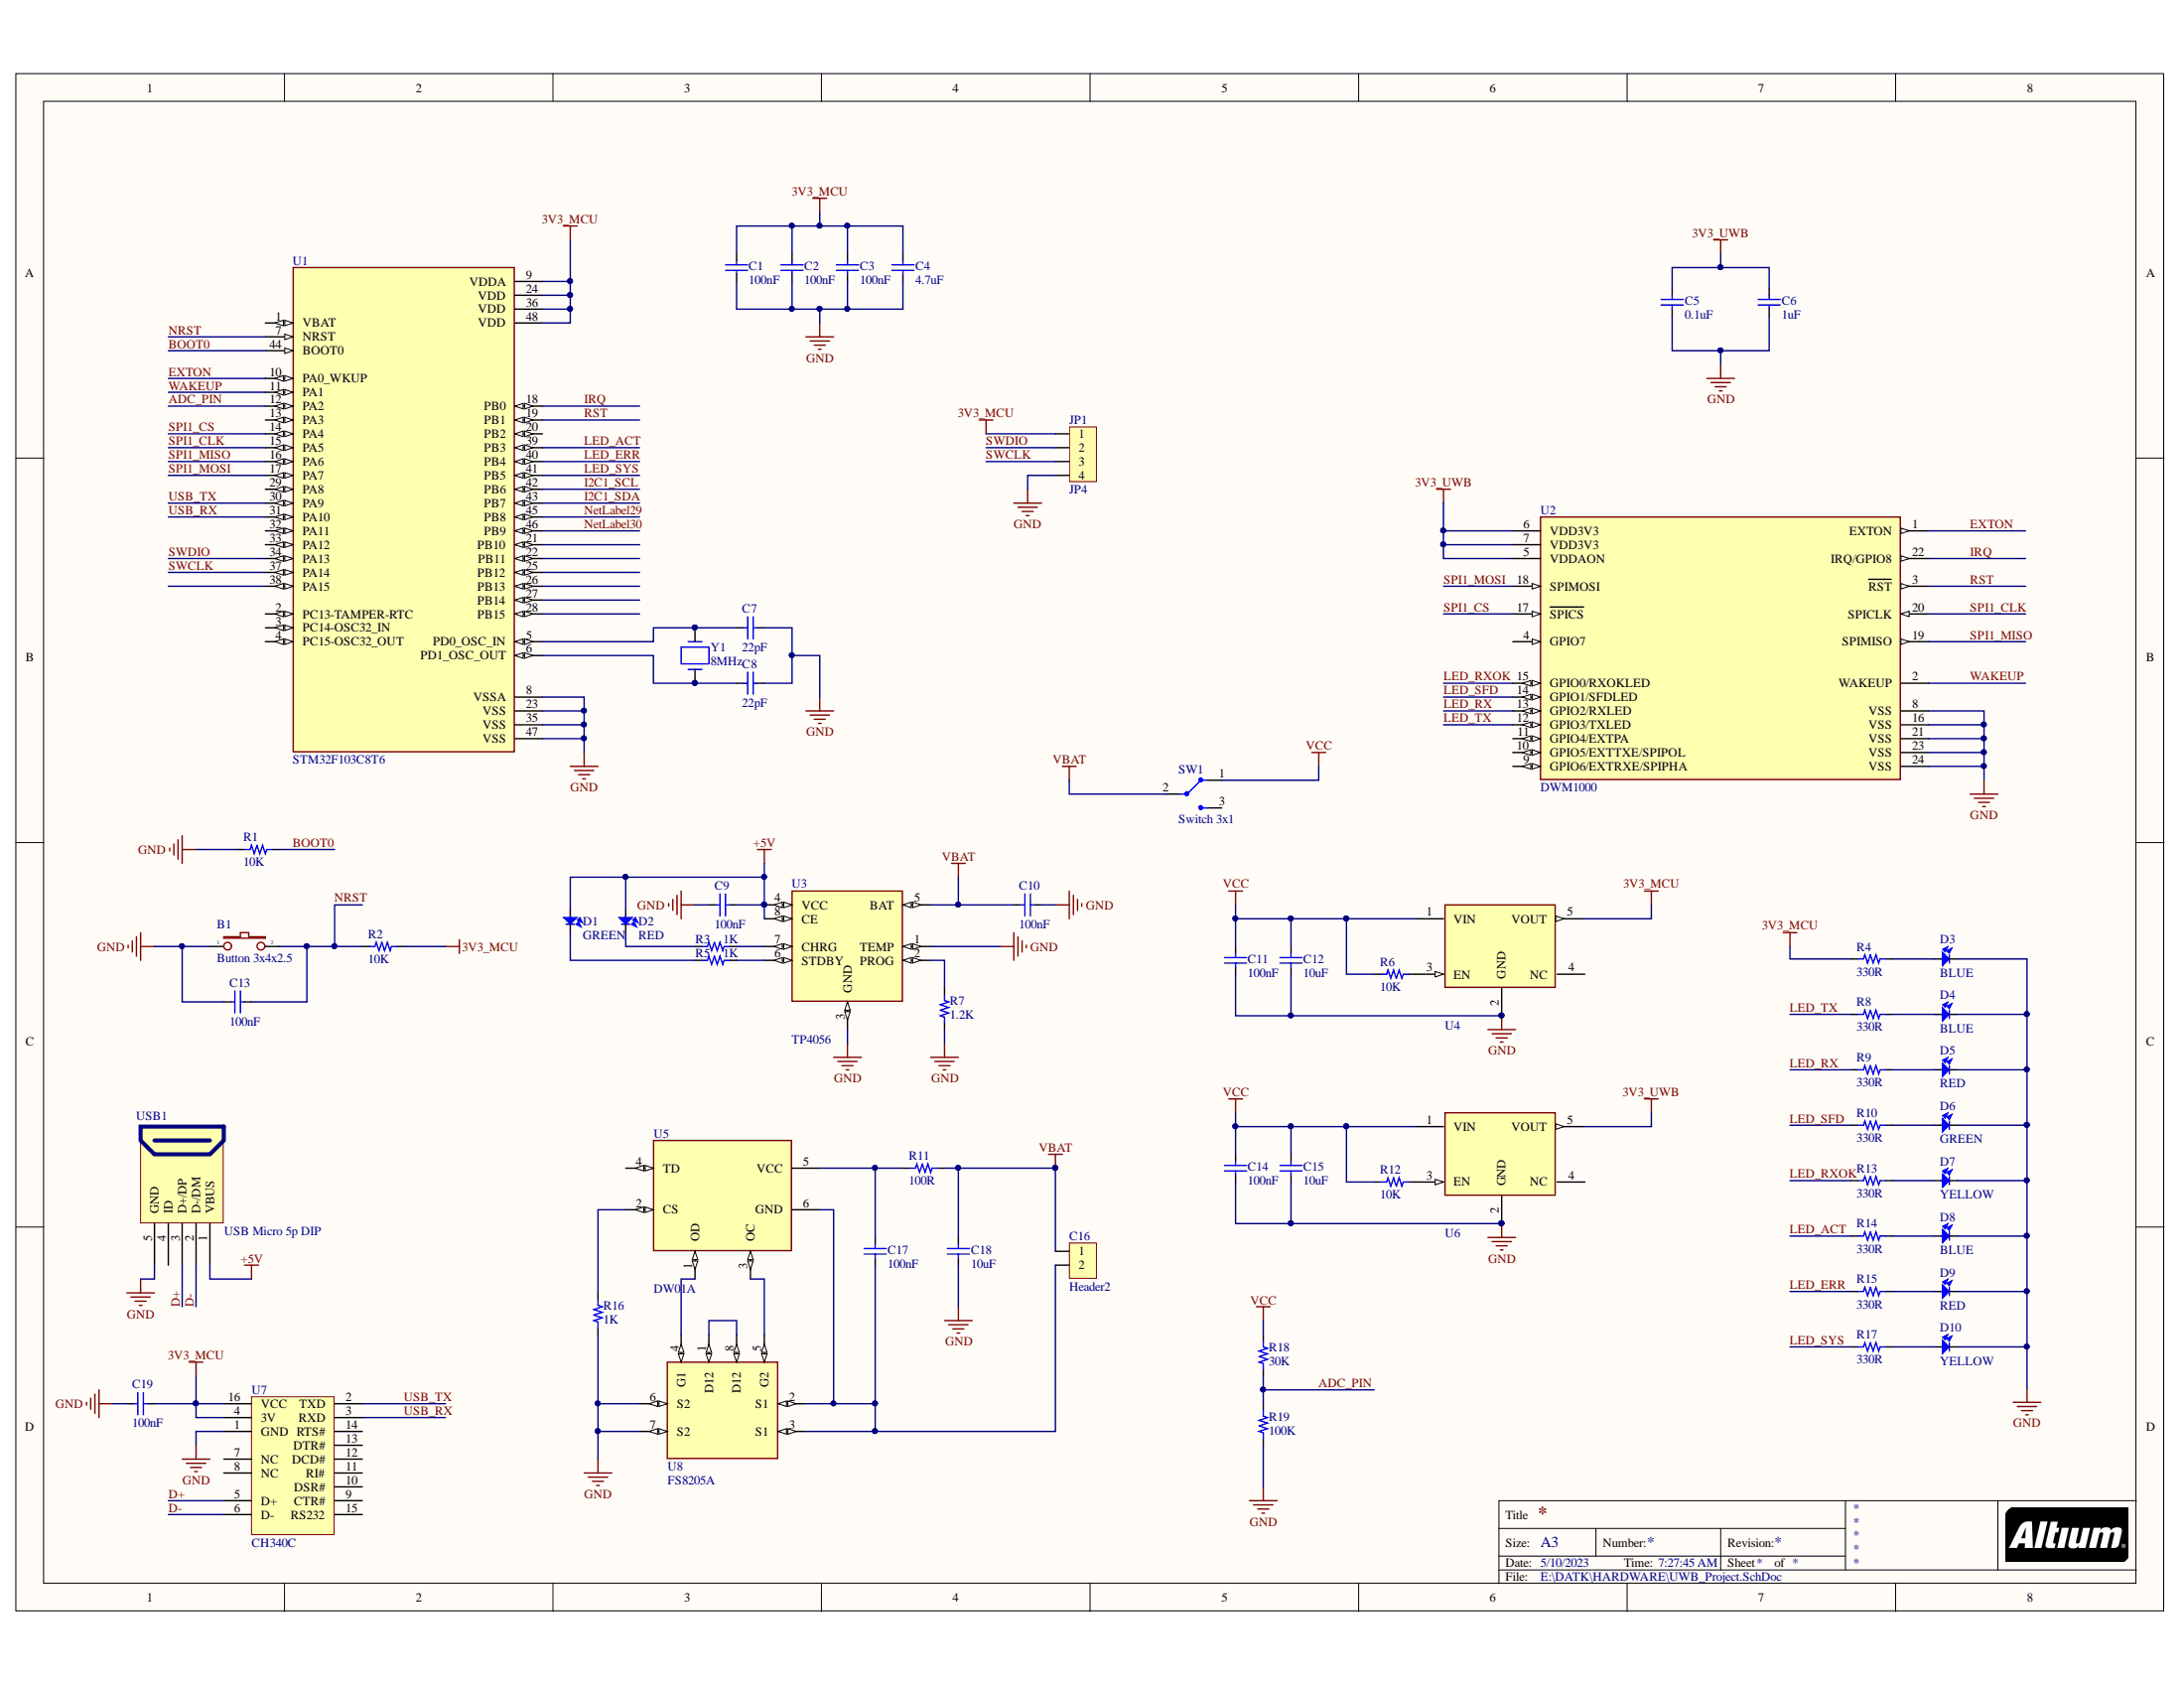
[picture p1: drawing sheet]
# Altium project UWB_Project.PrjPCB
1 sheet, 61 parts. Net scope: global (net labels, ports and power ports of the same name join across sheets).
Board file: UWB_PCB.PcbDoc

## Sheet UWB_Project.SchDoc
size A3

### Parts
B1  Button 3x4x2.5  [Button 3x4x2.5]
C1  100nF  [CAP_0805]
C2  100nF  [CAP_0805]
C3  100nF  [CAP_0805]
C4  4.7uF  [CAP_0805]
C5  0.1uF  [CAP_0805]
C6  1uF  [CAP_0805]
C7  22pF  [CAP_0805]
C8  22pF  [CAP_0805]
C9  100nF  [CAP_0805]
C10  100nF  [CAP_0805]
C11  100nF  [CAP_0805]
C12  10uF  [CAP_0805]
C13  100nF  [CAP_0805]
C14  100nF  [CAP_0805]
C15  10uF  [CAP_0805]
C16  Header2  [HEAD2P-1.25]
C17  100nF  [CAP_0805]
C18  10uF  [CAP_0805]
C19  100nF  [CAP_0805]
D1  GREEN  [LED-0805-Green]
D2  RED  [LED-0805-Red]
D3  BLUE  [LED-0805-Blue]
D4  BLUE  [LED-0805-Red]
D5  RED  [LED-0805-Green]
D6  GREEN  [LED-0805-Yellow]
D7  YELLOW  [LED-0805-Yellow]
D8  BLUE  [LED-0805-Yellow]
D9  RED  [LED-0805-Yellow]
D10  YELLOW  [LED-0805-Yellow]
JP1  JP4  [HEADER4P-1.25]
R1  10K  [RES-SMD-0805]
R2  10K  [RES-SMD-0805]
R3  1K  [RES-SMD-0805]
R4  330R  [RES-SMD-0805]
R5  1K  [RES-SMD-0805]
R6  10K  [RES-SMD-0805]
R7  1.2K  [RES-SMD-0805]
R8  330R  [RES-SMD-0805]
R9  330R  [RES-SMD-0805]
R10  330R  [RES-SMD-0805]
R11  100R  [RES-SMD-0805]
R12  10K  [RES-SMD-0805]
R13  330R  [RES-SMD-0805]
R14  330R  [RES-SMD-0805]
R15  330R  [RES-SMD-0805]
R16  1K  [RES-SMD-0805]
R17  330R  [RES-SMD-0805]
R18  30K  [RES-SMD-0805]
R19  100K  [RES-SMD-0805]
SW1  Switch 3x1  [SLIDE_SW]
U1  STM32F103C8T6  [STM32F103C8T6]
U2  DWM1000  [DW1000]
U3  TP4056  [TP4056]
U4  RT9013  [RT9013]  (value not drawn)
U5  DW01A  [SOT23-6]
U6  RT9013  [RT9013]  (value not drawn)
U7  CH340C  [SO16]
U8  FS8205A  [FS8205A]
USB1  USB Micro 5p DIP  [USB Micro 5p DIP]
Y1  8MHz  [ABM7_v1_1_BIG]

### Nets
3V3_MCU: C1.2 C2.2 C3.2 C4.2 C19.2 JP1.1 R2.2 R4.1 U1.9(VDDA) U1.24(VDD) U1.36(VDD) U1.48(VDD) U4.5(VOUT) U7.4(3V) U7.16(VCC)
3V3_UWB: C5.2 C6.2 U2.5(VDDAON) U2.6(VDD3V3) U2.7(VDD3V3) U6.5(VOUT)
+5V: C9.2 D1.1 D2.1 U3.4(VCC) U3.8(CE) USB1.1(VBUS)
GND: B1.1 C1.1 C2.1 C3.1 C4.1 C5.1 C6.1 C7.2 C8.2 C9.1 C10.2 C11.1 C12.1 C13.1 C14.1 C15.1 C18.1 C19.1 D3.2 D4.2 D5.2 D6.2 D7.2 D8.2 D9.2 D10.2 JP1.4 R1.1 R7.1 R16.1 R19.1 U1.8(VSSA) U1.23(VSS) U1.35(VSS) U1.47(VSS) U2.8(VSS) U2.16(VSS) U2.21(VSS) U2.23(VSS) U2.24(VSS) U3.1(TEMP) U3.3(GND) U4.2(GND) U6.2(GND) U7.1(GND) U8.6(S2) U8.7(S2) USB1.5(GND)
VBAT: C10.1 C16.1 C18.2 R11.2 SW1.2 U3.5(BAT)
VCC: C11.2 C12.2 C14.2 C15.2 R6.2 R12.2 R18.2 SW1.1 U4.1(VIN) U6.1(VIN)
ADC_PIN: R18.1 R19.2 U1.12(PA2)
BOOT0: R1.2 U1.44(BOOT0)
D+: U7.5(D+) USB1.3(D+/DP)
D-: U7.6(D-) USB1.2(D-/DM)
EXTON: U1.10(PA0_WKUP) U2.1(EXTON)
I2C1_SCL: U1.42(PB6)
I2C1_SDA: U1.43(PB7)
IRQ: U1.18(PB0) U2.22(IRQ/GPIO8)
LED_ACT: R14.1 U1.39(PB3)
LED_ERR: R15.1 U1.40(PB4)
LED_RX: R9.1 U2.13(GPIO2/RXLED)
LED_RXOK: R13.1 U2.15(GPIO0/RXOKLED)
LED_SFD: R10.1 U2.14(GPIO1/SFDLED)
LED_SYS: R17.1 U1.41(PB5)
LED_TX: R8.1 U2.12(GPIO3/TXLED)
NetLabel29: U1.45(PB8)
NetLabel30: U1.46(PB9)
NRST: B1.2 C13.2 R2.1 U1.7(NRST)
RST: U1.19(PB1) U2.3(~{RST})
SPI1_CLK: U1.15(PA5) U2.20(SPICLK)
SPI1_CS: U1.14(PA4) U2.17(~{SPICS})
SPI1_MISO: U1.16(PA6) U2.19(SPIMISO)
SPI1_MOSI: U1.17(PA7) U2.18(SPIMOSI)
SWCLK: JP1.3 U1.37(PA14)
SWDIO: JP1.2 U1.34(PA13)
USB_RX: U1.31(PA10) U7.3(RXD)
USB_TX: U1.30(PA9) U7.2(TXD)
WAKEUP: U1.11(PA1) U2.2(WAKEUP)
NetC7_1: C7.1 U1.5(PD0_OSC_IN) Y1.2
NetC8_1: C8.1 U1.6(PD1_OSC_OUT) Y1.1
NetC16_2: C16.2 C17.1 U5.6(GND) U8.2(S1) U8.3(S1)
NetC17_2: C17.2 R11.1 U5.5(VCC)
NetD1_2: D1.2 R5.1
NetD2_2: D2.2 R3.1
NetD3_1: D3.1 R4.2
NetD4_1: D4.1 R8.2
NetD5_1: D5.1 R9.2
NetD6_1: D6.1 R10.2
NetD7_1: D7.1 R13.2
NetD8_1: D8.1 R14.2
NetD9_1: D9.1 R15.2
NetD10_1: D10.1 R17.2
NetR3_2: R3.2 U3.7(CHRG)
NetR5_2: R5.2 U3.6(STDBY)
NetR6_1: R6.1 U4.3(EN)
NetR7_2: R7.2 U3.2(PROG)
NetR12_1: R12.1 U6.3(EN)
NetR16_2: R16.2 U5.2(CS)
NetU5_1: U5.1(OD) U8.4(G1)
NetU5_3: U5.3(OC) U8.5(G2)
NetU8_1: U8.1(D12) U8.8(D12)

Not connected (* = marked no-connect by the designer): SW1 3(I/O2); U1 1(VBAT) 2(PC13-TAMPER-RTC) 3(PC14-OSC32_IN) 4(PC15-OSC32_OUT) 13(PA3) 20(PB2) 21(PB10) 22(PB11) 25(PB12) 26(PB13) 27(PB14) 28(PB15) 29(PA8) 32(PA11) 33(PA12) 38(PA15); U2 4(GPIO7) 9(GPIO6/EXTRXE/SPIPHA) 10(GPIO5/EXTTXE/SPIPOL) 11(GPIO4/EXTPA); U4 4(NC); U5 4(TD); U6 4(NC); U7 7(NC) 8(NC) 9(CTR#) 10(DSR#) 11(RI#) 12(DCD#) 13(DTR#) 14(RTS#) 15(RS232); USB1 4(ID)
